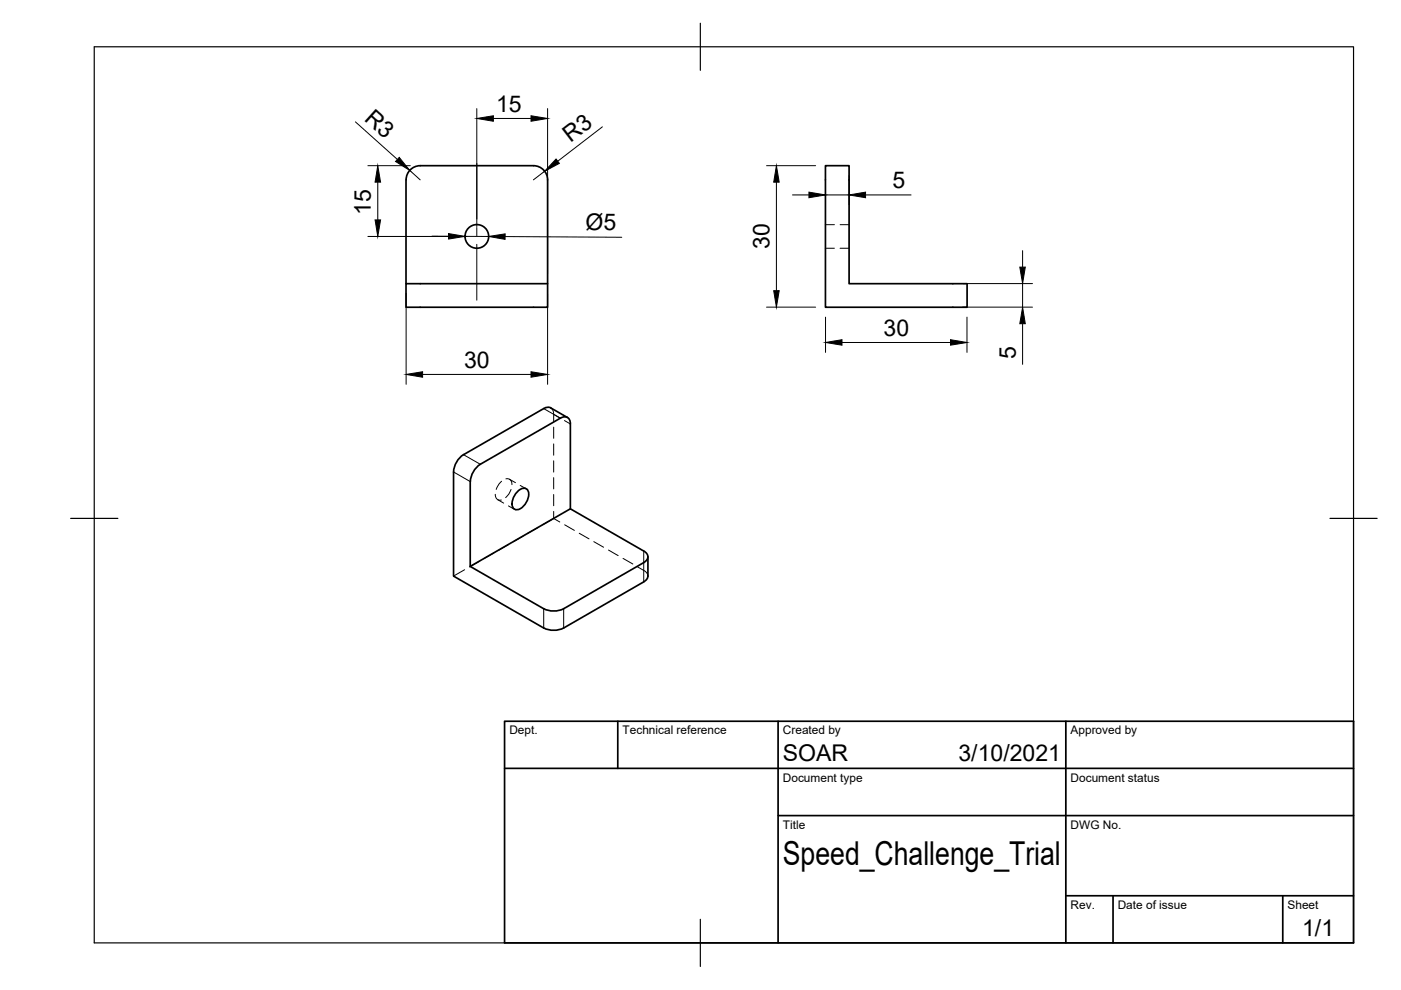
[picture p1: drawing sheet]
<svg xmlns="http://www.w3.org/2000/svg" width="297mm" height="210mm" viewBox="0 0 297 210" stroke-linecap="round" stroke-linejoin="round" font-family="sans-serif">
<!-- layer: Visible -->
<g fill="none" stroke="#000" stroke-width=".36">
<path d="M175 35.1h5v25h25v5h-30zM86.1 60.1v-22a2.99 2.99 0 0 1 3-3h24a2.99 2.99 0 0 1 3 3v27h-30v-5h30M98.3 96.4a4.7 4.7 0 0 0-2.1 3.7v22l19.1 11a4.7 4.7 0 0 0 4.2 0l17-9.7M118.8 88.7l-17 9.7a4.7 4.7 0 0 0-2.1 3.7M118.8 88.7a1.29 1.29 0 0 1 1.5-.2 1.29 1.29 0 0 1 .6 1.4M120.3 88.5l-3.5-2a1.49 1.49 0 0 0-1.5 .1l-17 9.8M120.9 89.9v18M99.7 102.1v18l15.6 8.9a4.7 4.7 0 0 0 4.2 0l17-9.7M109.9 104.1a1.37 1.37 0 0 1 2-.2 3.3 3.3 0 0 1-2.5 4.2 1.26 1.26 0 0 1-.8-1.9 4.2 4.2 0 0 1 1.3-2.1zM136.5 119.3a1.29 1.29 0 0 0 .9-1.2 1.29 1.29 0 0 0-.9-1.3l-15.6-8.9-21.2 12.2M137.4 118.1v4a1.49 1.49 0 0 1-.9 1.3"/>
<circle cx="101.1" cy="50.1" r="2.51"/>
</g>
<!-- layer: Hidden -->
<g fill="none" stroke="#000" stroke-width=".21">
<path d="M175 52.6h1.9M175 47.6h1.9M178.1 52.6h1.9M178.1 47.6h1.9M116.8 86.5l.4 .4a4 4 0 0 1 .2 2.5M117.4 90.6v2.3M117.4 94.1v2.4M117.4 97.7v2.4M101.6 119l-2.1 1.2M104.7 117.2l-2.1 1.2M105 104.8a1.03 1.03 0 0 0 1.3 1.2M105.5 106l1.3 .7"/>
<path d="M106.3 102l-.5 .6-.6 1.2M107.3 101.5a1.03 1.03 0 0 1 1.2 1.3M107.8 115.5l-2.1 1.1M107.8 107.3l1.3 .7M108 101.6l1.3 .7M108.4 103.8l-.5 .9-.7 .8M110.3 102.9l1.3 .7M110.9 113.7l-2.1 1.2M114 111.9l-2.1 1.2M117.4 108.4v1.5l1.3 .8M117.4 101.3v2.4M117.4 104.9v2.3"/>
<path d="M117.4 109.9l-2.4 1.4M119.7 111.3l2.1 1.2M122.8 113.1l2.1 1.2M125.9 114.8l2.1 1.2M129 116.6l2.1 1.2M132.1 118.4l2.1 1.2M98.5 120.8l-2.3 1.3M135.2 120.2a3.8 3.8 0 0 1 2 1.4l.2 .5"/>
</g>
<!-- layer: Visible Narrow -->
<path d="M98.3 96.4l3.5 2M115.3 86.6l3.5 2.1M96.2 100.1l3.5 2M136.5 119.3v4.1M115.3 129.1v4.1M119.5 129.1v4.1" fill="none" stroke="#000" stroke-width=".21"/>
<!-- layer: Hidden Narrow -->
<path d="M117.4 87.9l1.2 .7M119.7 89.2l1.2 .7M136.5 116.8v2.5" fill="none" stroke="#000" stroke-width=".21"/>
<!-- layer: Border -->
<path d="M20 9.9h267v190h-267zM148.5 4.9v10M15 109.9h10M282 109.9h10M148.5 194.9v10" fill="none" stroke="#000" stroke-width=".25"/>
<!-- layer: TitleBlock -->
<path d="M107 152.9h180v47h-180zM131 152.9v10M165 152.9v47M226 152.9v47M107 162.9h180M165 172.9h122M226 189.9h61M236 189.9v10M272 189.9v10" fill="none" stroke="#000" stroke-width=".36"/>
<!-- layer: Dimensions -->
<g fill="none" stroke="#000" stroke-width=".21">
<path d="M75.4 25.8l8.8 8M78 35.1h9M80.1 38.6v8M86.9 36.1l2.2 2M101.1 23v25M104.6 25.1h8M115.5 36.3l-2.4 1.8M116.1 23v35M127.7 26.9l-9.4 7.3M162.5 35.1h10.4M164.6 38.6v23M175 37.2v6.2"/>
<path d="M180 37.2v6.2M78 50.1h21M91.6 50.1h3.5M98.6 50.1h5M107.1 50.2l24.7 .1M168 41.3h3.5M175 41.3h5M183.5 41.3h9.7M216.8 53.1v3.5M86.1 62.2v19.3M89.6 79.4h23M116.1 62.2v19.3"/>
<path d="M162.5 65.1h10.4M175 67.2v7.5M178.5 72.6h23M204.1 65.1h14.8M204.1 60.1h14.8M205 67.2v7.5M216.8 60.1v5M216.8 68.6v8.7"/>
</g>
<g fill="#000" stroke="#000" stroke-width=".21">
<path d="M80.1 35.1l.6 3.5h-1.2zM84.6 33.4l2.3 2.7-3-1.9zM101.1 25.1l3.5-.6v1.2zM112.6 24.5l3.5 .6-3.5 .6zM117.9 33.7l.7 .9-3.1 1.7zM164.6 35.1l.6 3.5h-1.2zM79.5 46.6h1.2l-.6 3.5zM95.1 49.5l3.5 .6-3.5 .6zM103.6 50.1l3.5-.5v1.2zM171.5 40.7l3.5 .6-3.5 .6zM180 41.3l3.5-.6v1.2zM216.2 56.6h1.2l-.6 3.5z"/>
<path d="M86.1 79.4l3.5-.6v1.2zM112.6 78.8l3.5 .6-3.5 .6zM164 61.6h1.2l-.6 3.5zM175 72.6l3.5-.6v1.2zM201.5 72l3.5 .6-3.5 .6zM216.8 65.1l.6 3.5h-1.2z"/>
</g>
<!-- layer: Center Lines -->
<path d="M101.1 34.6v11.9M101.1 48.2v1.8M101.1 51.8v11.8" fill="none" stroke="#000" stroke-width=".21"/>
<text font-size="7" x="166" y="183.4">Speed_Challenge_Trial</text>
<g font-size="4.9">
<text x="105.2" y="23.7">15</text>
<text x="77.1" y="25.4" transform="rotate(42 77.1 25.4)">R3</text>
<text x="120.9" y="30.3" transform="rotate(-37 120.9 30.3)">R3</text>
<text x="189.3" y="39.9">5</text>
<text x="78.6" y="45.5" transform="rotate(-90 78.6 45.5)">15</text>
<text x="124.1" y="48.7">Ø5</text>
<text x="163.2" y="52.8" transform="rotate(-90 163.2 52.8)">30</text>
<text x="187.3" y="71.2">30</text>
<text x="98.4" y="77.9">30</text>
<text x="215.3" y="76" transform="rotate(-90 215.3 76)">5</text>
<text x="166" y="161.4">SOAR</text>
<text x="203.2" y="161.4">3/10/2021</text>
<text x="276.1" y="198.6">1/1</text>
</g>
<g font-size="2.5">
<text x="108" y="155.7">Dept.</text>
<text x="132" y="155.7">Technical reference</text>
<text x="166" y="155.7">Created by</text>
<text x="227" y="155.7">Approved by</text>
<text x="166" y="165.7">Document type</text>
<text x="227" y="165.7">Document status</text>
<text x="166" y="175.7">Title</text>
<text x="227" y="175.7">DWG No.</text>
<text x="227" y="192.7">Rev.</text>
<text x="237" y="192.7">Date of issue</text>
<text x="273" y="192.7">Sheet</text>
</g>
</svg>
